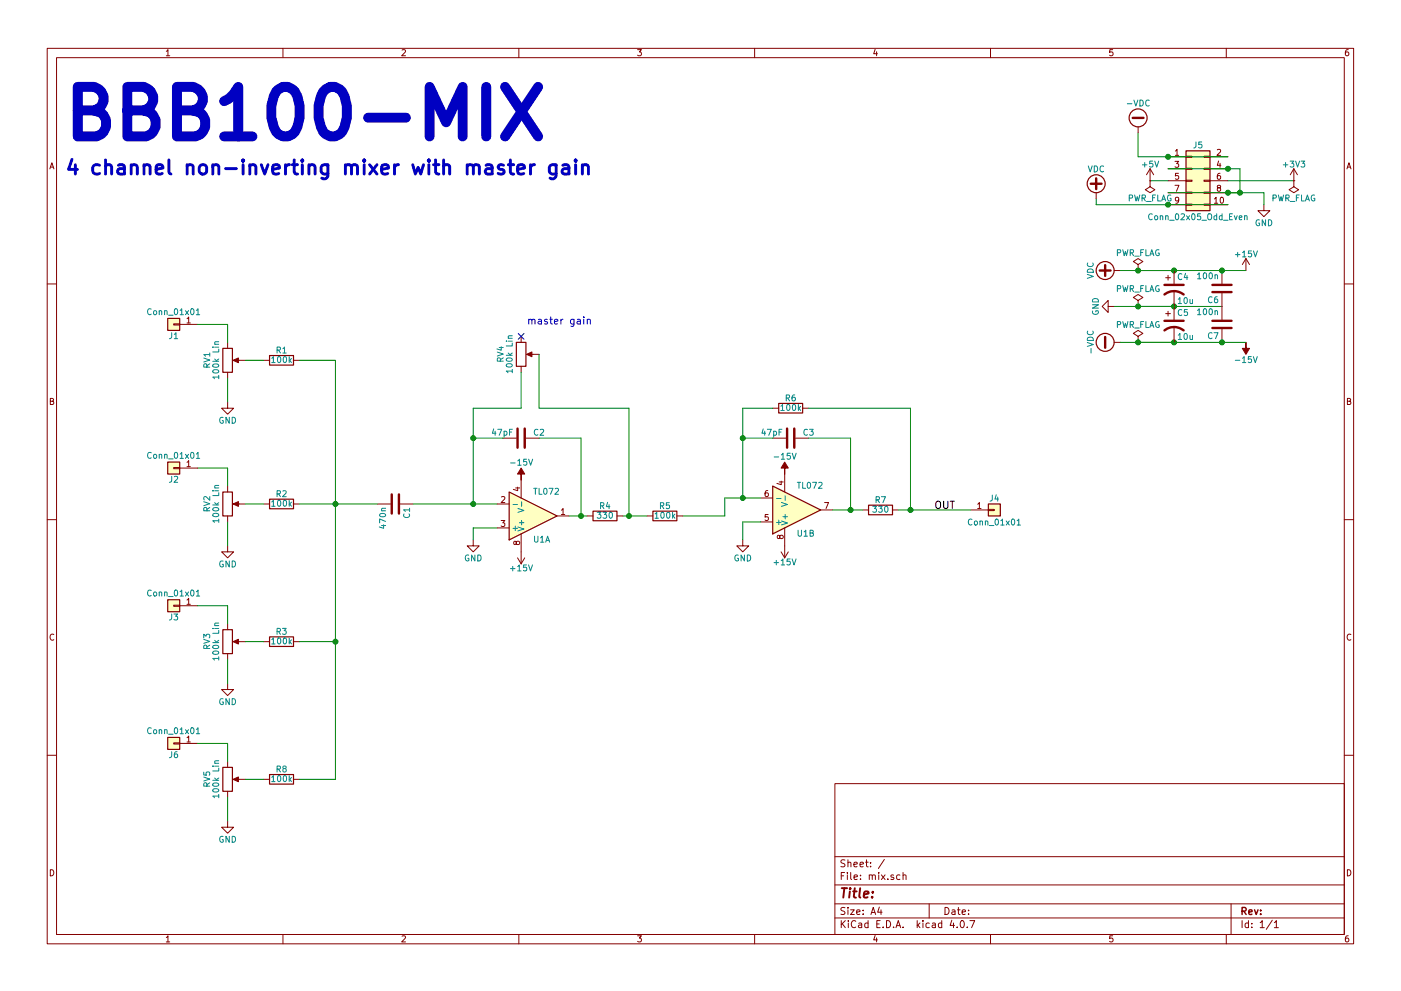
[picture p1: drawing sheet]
EESchema Schematic File Version 4
LIBS:mix-cache
EELAYER 26 0
EELAYER END
$Descr A4 11693 8268
encoding utf-8
Sheet 1 1
Title ""
Date ""
Rev ""
Comp ""
Comment1 ""
Comment2 ""
Comment3 ""
Comment4 ""
$EndDescr
$Comp
L mix-rescue:POT RV1
U 1 1
P 1900 3000
F 0 "RV1" V 1725 3000 50  0000 C CNN
F 1 "100k Lin" V 1800 3000 50  0000 C CNN
F 2 "Potentiometers:Potentiometer_WirePads" H 1900 3000 50  0001 C CNN
F 3 "" H 1900 3000 50  0001 C CNN
	1    1900 3000
	1    0    0    -1  
$EndComp
$Comp
L mix-rescue:Conn_01x01 J1
U 1 1
P 1450 2700
F 0 "J1" H 1450 2800 50  0000 C CNN
F 1 "Conn_01x01" H 1450 2600 50  0000 C CNN
F 2 "Pin_Headers:Pin_Header_Straight_1x01_Pitch2.54mm" H 1450 2700 50  0001 C CNN
F 3 "" H 1450 2700 50  0001 C CNN
	1    1450 2700
	-1   0    0    1   
$EndComp
$Comp
L mix-rescue:GND #PWR01
U 1 1
P 1900 3350
F 0 "#PWR01" H 1900 3100 50  0001 C CNN
F 1 "GND" H 1900 3200 50  0000 C CNN
F 2 "" H 1900 3350 50  0001 C CNN
F 3 "" H 1900 3350 50  0001 C CNN
	1    1900 3350
	1    0    0    -1  
$EndComp
$Comp
L mix-rescue:R R1
U 1 1
P 2350 3000
F 0 "R1" V 2430 3000 50  0000 C CNN
F 1 "100k" V 2350 3000 50  0000 C CNN
F 2 "Resistors_ThroughHole:R_Axial_DIN0207_L6.3mm_D2.5mm_P10.16mm_Horizontal" V 2280 3000 50  0001 C CNN
F 3 "" H 2350 3000 50  0001 C CNN
	1    2350 3000
	0    -1   -1   0   
$EndComp
$Comp
L mix-rescue:C C2
U 1 1
P 4350 3650
F 0 "C2" V 4300 3750 50  0000 L CNN
F 1 "47pF" V 4300 3400 50  0000 L CNN
F 2 "Capacitors_ThroughHole:C_Disc_D4.3mm_W1.9mm_P5.00mm" H 4388 3500 50  0001 C CNN
F 3 "" H 4350 3650 50  0001 C CNN
	1    4350 3650
	0    1    1    0   
$EndComp
$Comp
L mix-rescue:TL072 U1
U 1 1
P 4450 4300
F 0 "U1" H 4450 4500 50  0000 L CNN
F 1 "TL072" H 4450 4100 50  0000 L CNN
F 2 "Housings_DIP:DIP-8_W7.62mm" H 4450 4300 50  0001 C CNN
F 3 "" H 4450 4300 50  0001 C CNN
	1    4450 4300
	1    0    0    1   
$EndComp
$Comp
L mix-rescue:TL072 U1
U 2 1
P 6650 4250
F 0 "U1" H 6650 4450 50  0000 L CNN
F 1 "TL072" H 6650 4050 50  0000 L CNN
F 2 "Housings_DIP:DIP-8_W7.62mm" H 6650 4250 50  0001 C CNN
F 3 "" H 6650 4250 50  0001 C CNN
	2    6650 4250
	1    0    0    1   
$EndComp
$Comp
L mix-rescue:R R4
U 1 1
P 5050 4300
F 0 "R4" V 5130 4300 50  0000 C CNN
F 1 "330" V 5050 4300 50  0000 C CNN
F 2 "Resistors_ThroughHole:R_Axial_DIN0207_L6.3mm_D2.5mm_P10.16mm_Horizontal" V 4980 4300 50  0001 C CNN
F 3 "" H 5050 4300 50  0001 C CNN
	1    5050 4300
	0    -1   -1   0   
$EndComp
$Comp
L mix-rescue:R R5
U 1 1
P 5550 4300
F 0 "R5" V 5630 4300 50  0000 C CNN
F 1 "100k" V 5550 4300 50  0000 C CNN
F 2 "Resistors_ThroughHole:R_Axial_DIN0207_L6.3mm_D2.5mm_P10.16mm_Horizontal" V 5480 4300 50  0001 C CNN
F 3 "" H 5550 4300 50  0001 C CNN
	1    5550 4300
	0    -1   -1   0   
$EndComp
$Comp
L mix-rescue:R R6
U 1 1
P 6600 3400
F 0 "R6" V 6680 3400 50  0000 C CNN
F 1 "100k" V 6600 3400 50  0000 C CNN
F 2 "Resistors_ThroughHole:R_Axial_DIN0207_L6.3mm_D2.5mm_P10.16mm_Horizontal" V 6530 3400 50  0001 C CNN
F 3 "" H 6600 3400 50  0001 C CNN
	1    6600 3400
	0    -1   -1   0   
$EndComp
$Comp
L mix-rescue:C C3
U 1 1
P 6600 3650
F 0 "C3" V 6550 3750 50  0000 L CNN
F 1 "47pF" V 6550 3400 50  0000 L CNN
F 2 "Capacitors_ThroughHole:C_Disc_D4.3mm_W1.9mm_P5.00mm" H 6638 3500 50  0001 C CNN
F 3 "" H 6600 3650 50  0001 C CNN
	1    6600 3650
	0    1    1    0   
$EndComp
$Comp
L mix-rescue:R R7
U 1 1
P 7350 4250
F 0 "R7" V 7430 4250 50  0000 C CNN
F 1 "330" V 7350 4250 50  0000 C CNN
F 2 "Resistors_ThroughHole:R_Axial_DIN0207_L6.3mm_D2.5mm_P10.16mm_Horizontal" V 7280 4250 50  0001 C CNN
F 3 "" H 7350 4250 50  0001 C CNN
	1    7350 4250
	0    -1   -1   0   
$EndComp
$Comp
L mix-rescue:Conn_01x01 J4
U 1 1
P 8300 4250
F 0 "J4" H 8300 4350 50  0000 C CNN
F 1 "Conn_01x01" H 8300 4150 50  0000 C CNN
F 2 "Pin_Headers:Pin_Header_Straight_1x01_Pitch2.54mm" H 8300 4250 50  0001 C CNN
F 3 "" H 8300 4250 50  0001 C CNN
	1    8300 4250
	1    0    0    -1  
$EndComp
Text Label 7800 4250 0    60   ~ 0
OUT
$Comp
L mix-rescue:GND #PWR02
U 1 1
P 6200 4500
F 0 "#PWR02" H 6200 4250 50  0001 C CNN
F 1 "GND" H 6200 4350 50  0000 C CNN
F 2 "" H 6200 4500 50  0001 C CNN
F 3 "" H 6200 4500 50  0001 C CNN
	1    6200 4500
	1    0    0    -1  
$EndComp
$Comp
L mix-rescue:GND #PWR03
U 1 1
P 3950 4500
F 0 "#PWR03" H 3950 4250 50  0001 C CNN
F 1 "GND" H 3950 4350 50  0000 C CNN
F 2 "" H 3950 4500 50  0001 C CNN
F 3 "" H 3950 4500 50  0001 C CNN
	1    3950 4500
	1    0    0    -1  
$EndComp
$Comp
L mix-rescue:+15V #PWR04
U 1 1
P 10400 2250
F 0 "#PWR04" H 10400 2100 50  0001 C CNN
F 1 "+15V" H 10400 2390 50  0000 C CNN
F 2 "" H 10400 2250 50  0001 C CNN
F 3 "" H 10400 2250 50  0001 C CNN
	1    10400 2250
	1    0    0    -1  
$EndComp
$Comp
L mix-rescue:Conn_02x05_Odd_Even J5
U 1 1
P 9950 1500
F 0 "J5" H 10000 1800 50  0000 C CNN
F 1 "Conn_02x05_Odd_Even" H 10000 1200 50  0000 C CNN
F 2 "Pin_Headers:Pin_Header_Straight_2x05_Pitch2.54mm" H 9950 1500 50  0001 C CNN
F 3 "" H 9950 1500 50  0001 C CNN
	1    9950 1500
	1    0    0    -1  
$EndComp
$Comp
L mix-rescue:VDC #PWR05
U 1 1
P 9150 1650
F 0 "#PWR05" H 9150 1550 50  0001 C CNN
F 1 "VDC" H 9150 1900 50  0000 C CNN
F 2 "" H 9150 1650 50  0001 C CNN
F 3 "" H 9150 1650 50  0001 C CNN
	1    9150 1650
	1    0    0    -1  
$EndComp
$Comp
L mix-rescue:-VDC #PWR06
U 1 1
P 9500 1100
F 0 "#PWR06" H 9500 1000 50  0001 C CNN
F 1 "-VDC" H 9500 1350 50  0000 C CNN
F 2 "" H 9500 1100 50  0001 C CNN
F 3 "" H 9500 1100 50  0001 C CNN
	1    9500 1100
	1    0    0    -1  
$EndComp
$Comp
L mix-rescue:GND #PWR07
U 1 1
P 10550 1700
F 0 "#PWR07" H 10550 1450 50  0001 C CNN
F 1 "GND" H 10550 1550 50  0000 C CNN
F 2 "" H 10550 1700 50  0001 C CNN
F 3 "" H 10550 1700 50  0001 C CNN
	1    10550 1700
	1    0    0    -1  
$EndComp
$Comp
L mix-rescue:+3V3 #PWR08
U 1 1
P 10800 1500
F 0 "#PWR08" H 10800 1350 50  0001 C CNN
F 1 "+3V3" H 10800 1640 50  0000 C CNN
F 2 "" H 10800 1500 50  0001 C CNN
F 3 "" H 10800 1500 50  0001 C CNN
	1    10800 1500
	1    0    0    -1  
$EndComp
$Comp
L mix-rescue:-15V #PWR18
U 1 1
P 10400 2850
F 0 "#PWR18" H 10400 2950 50  0001 C CNN
F 1 "-15V" H 10400 3000 50  0000 C CNN
F 2 "" H 10400 2850 50  0001 C CNN
F 3 "" H 10400 2850 50  0001 C CNN
	1    10400 2850
	-1   0    0    1   
$EndComp
$Comp
L mix-rescue:+5V #PWR09
U 1 1
P 9600 1500
F 0 "#PWR09" H 9600 1350 50  0001 C CNN
F 1 "+5V" H 9600 1640 50  0000 C CNN
F 2 "" H 9600 1500 50  0001 C CNN
F 3 "" H 9600 1500 50  0001 C CNN
	1    9600 1500
	1    0    0    -1  
$EndComp
$Comp
L mix-rescue:POT RV2
U 1 1
P 1900 4200
F 0 "RV2" V 1725 4200 50  0000 C CNN
F 1 "100k Lin" V 1800 4200 50  0000 C CNN
F 2 "Potentiometers:Potentiometer_WirePads" H 1900 4200 50  0001 C CNN
F 3 "" H 1900 4200 50  0001 C CNN
	1    1900 4200
	1    0    0    -1  
$EndComp
$Comp
L mix-rescue:Conn_01x01 J2
U 1 1
P 1450 3900
F 0 "J2" H 1450 4000 50  0000 C CNN
F 1 "Conn_01x01" H 1450 3800 50  0000 C CNN
F 2 "Pin_Headers:Pin_Header_Straight_1x01_Pitch2.54mm" H 1450 3900 50  0001 C CNN
F 3 "" H 1450 3900 50  0001 C CNN
	1    1450 3900
	-1   0    0    1   
$EndComp
$Comp
L mix-rescue:GND #PWR010
U 1 1
P 1900 4550
F 0 "#PWR010" H 1900 4300 50  0001 C CNN
F 1 "GND" H 1900 4400 50  0000 C CNN
F 2 "" H 1900 4550 50  0001 C CNN
F 3 "" H 1900 4550 50  0001 C CNN
	1    1900 4550
	1    0    0    -1  
$EndComp
$Comp
L mix-rescue:R R2
U 1 1
P 2350 4200
F 0 "R2" V 2430 4200 50  0000 C CNN
F 1 "100k" V 2350 4200 50  0000 C CNN
F 2 "Resistors_ThroughHole:R_Axial_DIN0207_L6.3mm_D2.5mm_P10.16mm_Horizontal" V 2280 4200 50  0001 C CNN
F 3 "" H 2350 4200 50  0001 C CNN
	1    2350 4200
	0    -1   -1   0   
$EndComp
$Comp
L mix-rescue:POT RV3
U 1 1
P 1900 5350
F 0 "RV3" V 1725 5350 50  0000 C CNN
F 1 "100k Lin" V 1800 5350 50  0000 C CNN
F 2 "Potentiometers:Potentiometer_WirePads" H 1900 5350 50  0001 C CNN
F 3 "" H 1900 5350 50  0001 C CNN
	1    1900 5350
	1    0    0    -1  
$EndComp
$Comp
L mix-rescue:Conn_01x01 J3
U 1 1
P 1450 5050
F 0 "J3" H 1450 5150 50  0000 C CNN
F 1 "Conn_01x01" H 1450 4950 50  0000 C CNN
F 2 "Pin_Headers:Pin_Header_Straight_1x01_Pitch2.54mm" H 1450 5050 50  0001 C CNN
F 3 "" H 1450 5050 50  0001 C CNN
	1    1450 5050
	-1   0    0    1   
$EndComp
$Comp
L mix-rescue:GND #PWR011
U 1 1
P 1900 5700
F 0 "#PWR011" H 1900 5450 50  0001 C CNN
F 1 "GND" H 1900 5550 50  0000 C CNN
F 2 "" H 1900 5700 50  0001 C CNN
F 3 "" H 1900 5700 50  0001 C CNN
	1    1900 5700
	1    0    0    -1  
$EndComp
$Comp
L mix-rescue:R R3
U 1 1
P 2350 5350
F 0 "R3" V 2430 5350 50  0000 C CNN
F 1 "100k" V 2350 5350 50  0000 C CNN
F 2 "Resistors_ThroughHole:R_Axial_DIN0207_L6.3mm_D2.5mm_P10.16mm_Horizontal" V 2280 5350 50  0001 C CNN
F 3 "" H 2350 5350 50  0001 C CNN
	1    2350 5350
	0    -1   -1   0   
$EndComp
$Comp
L mix-rescue:C C1
U 1 1
P 3300 4200
F 0 "C1" H 3325 4300 50  0000 L CNN
F 1 "470n" H 3325 4100 50  0000 L CNN
F 2 "Capacitors_ThroughHole:C_Disc_D4.3mm_W1.9mm_P5.00mm" H 3338 4050 50  0001 C CNN
F 3 "" H 3300 4200 50  0001 C CNN
	1    3300 4200
	0    1    1    0   
$EndComp
$Comp
L mix-rescue:POT RV4
U 1 1
P 4350 2950
F 0 "RV4" V 4175 2950 50  0000 C CNN
F 1 "100k Lin" V 4250 2950 50  0000 C CNN
F 2 "Potentiometers:Potentiometer_WirePads" H 4350 2950 50  0001 C CNN
F 3 "" H 4350 2950 50  0001 C CNN
	1    4350 2950
	1    0    0    -1  
$EndComp
$Comp
L mix-rescue:VDC #PWR012
U 1 1
P 9350 2250
F 0 "#PWR012" H 9350 2150 50  0001 C CNN
F 1 "VDC" H 9350 2500 50  0000 C CNN
F 2 "" H 9350 2250 50  0001 C CNN
F 3 "" H 9350 2250 50  0001 C CNN
	1    9350 2250
	0    -1   -1   0   
$EndComp
$Comp
L mix-rescue:-VDC #PWR013
U 1 1
P 9350 2850
F 0 "#PWR013" H 9350 2750 50  0001 C CNN
F 1 "-VDC" H 9350 3100 50  0000 C CNN
F 2 "" H 9350 2850 50  0001 C CNN
F 3 "" H 9350 2850 50  0001 C CNN
	1    9350 2850
	0    -1   -1   0   
$EndComp
$Comp
L mix-rescue:GND #PWR014
U 1 1
P 9300 2550
F 0 "#PWR014" H 9300 2300 50  0001 C CNN
F 1 "GND" H 9300 2400 50  0000 C CNN
F 2 "" H 9300 2550 50  0001 C CNN
F 3 "" H 9300 2550 50  0001 C CNN
	1    9300 2550
	0    1    1    0   
$EndComp
$Comp
L mix-rescue:C C6
U 1 1
P 10200 2400
F 0 "C6" H 10225 2500 50  0000 L CNN
F 1 "100n" H 10225 2300 50  0000 L CNN
F 2 "Capacitors_ThroughHole:C_Disc_D4.3mm_W1.9mm_P5.00mm" H 10238 2250 50  0001 C CNN
F 3 "" H 10200 2400 50  0001 C CNN
	1    10200 2400
	-1   0    0    1   
$EndComp
Wire Wire Line
	1650 2700 1900 2700
Wire Wire Line
	1900 2700 1900 2850
Wire Wire Line
	1900 3150 1900 3350
Wire Wire Line
	2050 3000 2200 3000
Wire Wire Line
	4750 4300 4850 4300
Wire Wire Line
	4500 3650 4850 3650
Wire Wire Line
	4850 3650 4850 4300
Connection ~ 4850 4300
Wire Wire Line
	3450 4200 3950 4200
Wire Wire Line
	3950 3400 3950 3650
Wire Wire Line
	3950 3650 4200 3650
Connection ~ 3950 4200
Wire Wire Line
	3950 3400 4350 3400
Connection ~ 3950 3650
Wire Wire Line
	4500 3400 5250 3400
Wire Wire Line
	5250 3400 5250 4300
Wire Wire Line
	5200 4300 5250 4300
Connection ~ 5250 4300
Wire Wire Line
	5700 4300 6050 4300
Wire Wire Line
	6050 4300 6050 4150
Wire Wire Line
	6050 4150 6200 4150
Wire Wire Line
	6200 4150 6200 3650
Connection ~ 6200 4150
Wire Wire Line
	6200 3400 6450 3400
Wire Wire Line
	6200 3650 6450 3650
Connection ~ 6200 3650
Wire Wire Line
	6750 3650 7100 3650
Wire Wire Line
	7100 3650 7100 4250
Wire Wire Line
	6950 4250 7100 4250
Connection ~ 7100 4250
Wire Wire Line
	7500 4250 7600 4250
Wire Wire Line
	7600 4250 7600 3400
Wire Wire Line
	7600 3400 6750 3400
Connection ~ 7600 4250
Wire Wire Line
	6350 4350 6200 4350
Wire Wire Line
	6200 4350 6200 4500
Wire Wire Line
	4150 4400 3950 4400
Wire Wire Line
	3950 4400 3950 4500
Wire Wire Line
	9500 1300 9750 1300
Wire Wire Line
	9500 1300 9500 1100
Connection ~ 9750 1300
Wire Wire Line
	9150 1700 9750 1700
Wire Wire Line
	9150 1700 9150 1650
Connection ~ 9750 1700
Wire Wire Line
	9750 1400 10250 1400
Wire Wire Line
	10550 1600 10550 1700
Wire Wire Line
	10350 1400 10350 1600
Connection ~ 10350 1600
Connection ~ 10250 1400
Wire Wire Line
	10550 1600 10350 1600
Wire Wire Line
	10350 1600 10250 1600
Connection ~ 10250 1600
Wire Wire Line
	10250 1500 10800 1500
Wire Wire Line
	9750 1500 9600 1500
Wire Wire Line
	1650 3900 1900 3900
Wire Wire Line
	1900 3900 1900 4050
Wire Wire Line
	1900 4350 1900 4550
Wire Wire Line
	2050 4200 2200 4200
Wire Wire Line
	1650 5050 1900 5050
Wire Wire Line
	1900 5050 1900 5200
Wire Wire Line
	1900 5500 1900 5700
Wire Wire Line
	2050 5350 2200 5350
Wire Wire Line
	2500 3000 2800 3000
Wire Wire Line
	2800 3000 2800 4200
Wire Wire Line
	2500 4200 2800 4200
Wire Wire Line
	2800 5350 2500 5350
Connection ~ 2800 4200
Wire Wire Line
	9350 2250 9500 2250
Connection ~ 9800 2250
Wire Wire Line
	9300 2550 9500 2550
Connection ~ 10200 2250
Connection ~ 9800 2550
$Comp
L mix-rescue:C C7
U 1 1
P 10200 2700
F 0 "C7" H 10225 2800 50  0000 L CNN
F 1 "100n" H 10225 2600 50  0000 L CNN
F 2 "Capacitors_ThroughHole:C_Disc_D4.3mm_W1.9mm_P5.00mm" H 10238 2550 50  0001 C CNN
F 3 "" H 10200 2700 50  0001 C CNN
	1    10200 2700
	-1   0    0    1   
$EndComp
Wire Wire Line
	9350 2850 9500 2850
Connection ~ 9800 2850
Connection ~ 10200 2850
$Comp
L mix-rescue:+15V #PWR015
U 1 1
P 6550 4550
F 0 "#PWR015" H 6550 4400 50  0001 C CNN
F 1 "+15V" H 6550 4690 50  0000 C CNN
F 2 "" H 6550 4550 50  0001 C CNN
F 3 "" H 6550 4550 50  0001 C CNN
	1    6550 4550
	-1   0    0    1   
$EndComp
$Comp
L mix-rescue:-15V #PWR9
U 1 1
P 6550 3950
F 0 "#PWR9" H 6550 4050 50  0001 C CNN
F 1 "-15V" H 6550 4100 50  0000 C CNN
F 2 "" H 6550 3950 50  0001 C CNN
F 3 "" H 6550 3950 50  0001 C CNN
	1    6550 3950
	1    0    0    -1  
$EndComp
$Comp
L mix-rescue:-15V #PWR6
U 1 1
P 4350 4000
F 0 "#PWR6" H 4350 4100 50  0001 C CNN
F 1 "-15V" H 4350 4150 50  0000 C CNN
F 2 "" H 4350 4000 50  0001 C CNN
F 3 "" H 4350 4000 50  0001 C CNN
	1    4350 4000
	1    0    0    -1  
$EndComp
$Comp
L mix-rescue:+15V #PWR016
U 1 1
P 4350 4600
F 0 "#PWR016" H 4350 4450 50  0001 C CNN
F 1 "+15V" H 4350 4740 50  0000 C CNN
F 2 "" H 4350 4600 50  0001 C CNN
F 3 "" H 4350 4600 50  0001 C CNN
	1    4350 4600
	-1   0    0    1   
$EndComp
Wire Wire Line
	4350 3400 4350 3100
Wire Wire Line
	4500 2950 4500 3400
Text Notes 4400 2700 0    60   ~ 0
master gain
$Comp
L mix-rescue:CP1 C4
U 1 1
P 9800 2400
F 0 "C4" H 9825 2500 50  0000 L CNN
F 1 "10u" H 9825 2300 50  0000 L CNN
F 2 "Capacitors_ThroughHole:CP_Radial_D5.0mm_P2.50mm" H 9800 2400 50  0001 C CNN
F 3 "" H 9800 2400 50  0001 C CNN
	1    9800 2400
	1    0    0    -1  
$EndComp
$Comp
L mix-rescue:CP1 C5
U 1 1
P 9800 2700
F 0 "C5" H 9825 2800 50  0000 L CNN
F 1 "10u" H 9825 2600 50  0000 L CNN
F 2 "Capacitors_ThroughHole:CP_Radial_D5.0mm_P2.00mm" H 9800 2700 50  0001 C CNN
F 3 "" H 9800 2700 50  0001 C CNN
	1    9800 2700
	1    0    0    -1  
$EndComp
$Comp
L mix-rescue:PWR_FLAG #FLG017
U 1 1
P 9500 2250
F 0 "#FLG017" H 9500 2325 50  0001 C CNN
F 1 "PWR_FLAG" H 9500 2400 50  0000 C CNN
F 2 "" H 9500 2250 50  0001 C CNN
F 3 "" H 9500 2250 50  0001 C CNN
	1    9500 2250
	1    0    0    -1  
$EndComp
$Comp
L mix-rescue:PWR_FLAG #FLG018
U 1 1
P 9500 2850
F 0 "#FLG018" H 9500 2925 50  0001 C CNN
F 1 "PWR_FLAG" H 9500 3000 50  0000 C CNN
F 2 "" H 9500 2850 50  0001 C CNN
F 3 "" H 9500 2850 50  0001 C CNN
	1    9500 2850
	1    0    0    -1  
$EndComp
Wire Wire Line
	9500 2250 9800 2250
Connection ~ 9500 2250
Wire Wire Line
	9500 2850 9800 2850
Connection ~ 9500 2850
$Comp
L mix-rescue:PWR_FLAG #FLG019
U 1 1
P 9500 2550
F 0 "#FLG019" H 9500 2625 50  0001 C CNN
F 1 "PWR_FLAG" H 9500 2700 50  0000 C CNN
F 2 "" H 9500 2550 50  0001 C CNN
F 3 "" H 9500 2550 50  0001 C CNN
	1    9500 2550
	1    0    0    -1  
$EndComp
Wire Wire Line
	9500 2550 9800 2550
Connection ~ 9500 2550
$Comp
L mix-rescue:PWR_FLAG #FLG020
U 1 1
P 9600 1500
F 0 "#FLG020" H 9600 1575 50  0001 C CNN
F 1 "PWR_FLAG" H 9600 1650 50  0000 C CNN
F 2 "" H 9600 1500 50  0001 C CNN
F 3 "" H 9600 1500 50  0001 C CNN
	1    9600 1500
	-1   0    0    1   
$EndComp
$Comp
L mix-rescue:PWR_FLAG #FLG021
U 1 1
P 10800 1500
F 0 "#FLG021" H 10800 1575 50  0001 C CNN
F 1 "PWR_FLAG" H 10800 1650 50  0000 C CNN
F 2 "" H 10800 1500 50  0001 C CNN
F 3 "" H 10800 1500 50  0001 C CNN
	1    10800 1500
	-1   0    0    1   
$EndComp
NoConn ~ 4350 2800
$Comp
L mix-rescue:POT RV5
U 1 1
P 1900 6500
F 0 "RV5" V 1725 6500 50  0000 C CNN
F 1 "100k Lin" V 1800 6500 50  0000 C CNN
F 2 "Potentiometers:Potentiometer_WirePads" H 1900 6500 50  0001 C CNN
F 3 "" H 1900 6500 50  0001 C CNN
	1    1900 6500
	1    0    0    -1  
$EndComp
$Comp
L mix-rescue:Conn_01x01 J6
U 1 1
P 1450 6200
F 0 "J6" H 1450 6300 50  0000 C CNN
F 1 "Conn_01x01" H 1450 6100 50  0000 C CNN
F 2 "Pin_Headers:Pin_Header_Straight_1x01_Pitch2.54mm" H 1450 6200 50  0001 C CNN
F 3 "" H 1450 6200 50  0001 C CNN
	1    1450 6200
	-1   0    0    1   
$EndComp
$Comp
L mix-rescue:GND #PWR022
U 1 1
P 1900 6850
F 0 "#PWR022" H 1900 6600 50  0001 C CNN
F 1 "GND" H 1900 6700 50  0000 C CNN
F 2 "" H 1900 6850 50  0001 C CNN
F 3 "" H 1900 6850 50  0001 C CNN
	1    1900 6850
	1    0    0    -1  
$EndComp
$Comp
L mix-rescue:R R8
U 1 1
P 2350 6500
F 0 "R8" V 2430 6500 50  0000 C CNN
F 1 "100k" V 2350 6500 50  0000 C CNN
F 2 "Resistors_ThroughHole:R_Axial_DIN0207_L6.3mm_D2.5mm_P10.16mm_Horizontal" V 2280 6500 50  0001 C CNN
F 3 "" H 2350 6500 50  0001 C CNN
	1    2350 6500
	0    -1   -1   0   
$EndComp
Wire Wire Line
	1650 6200 1900 6200
Wire Wire Line
	1900 6200 1900 6350
Wire Wire Line
	1900 6650 1900 6850
Wire Wire Line
	2050 6500 2200 6500
Wire Wire Line
	2800 6500 2500 6500
Connection ~ 2800 5350
Text Notes 550  1150 0    414  ~ 83
BBB100-MIX
Text Notes 550  1450 0    118  ~ 24
4 channel non-inverting mixer with master gain
Wire Wire Line
	4850 4300 4900 4300
Wire Wire Line
	3950 4200 4150 4200
Wire Wire Line
	3950 3650 3950 4200
Wire Wire Line
	5250 4300 5400 4300
Wire Wire Line
	6200 4150 6350 4150
Wire Wire Line
	6200 3650 6200 3400
Wire Wire Line
	7100 4250 7200 4250
Wire Wire Line
	7600 4250 8100 4250
Wire Wire Line
	9750 1300 10250 1300
Wire Wire Line
	9750 1700 10250 1700
Wire Wire Line
	10250 1400 10350 1400
Wire Wire Line
	10250 1600 9750 1600
Wire Wire Line
	2800 4200 2800 5350
Wire Wire Line
	2800 4200 3150 4200
Wire Wire Line
	9800 2250 10200 2250
Wire Wire Line
	10200 2250 10400 2250
Wire Wire Line
	9800 2550 10200 2550
Wire Wire Line
	9800 2850 10200 2850
Wire Wire Line
	10200 2850 10400 2850
Wire Wire Line
	2800 5350 2800 6500
$EndSCHEMATC
